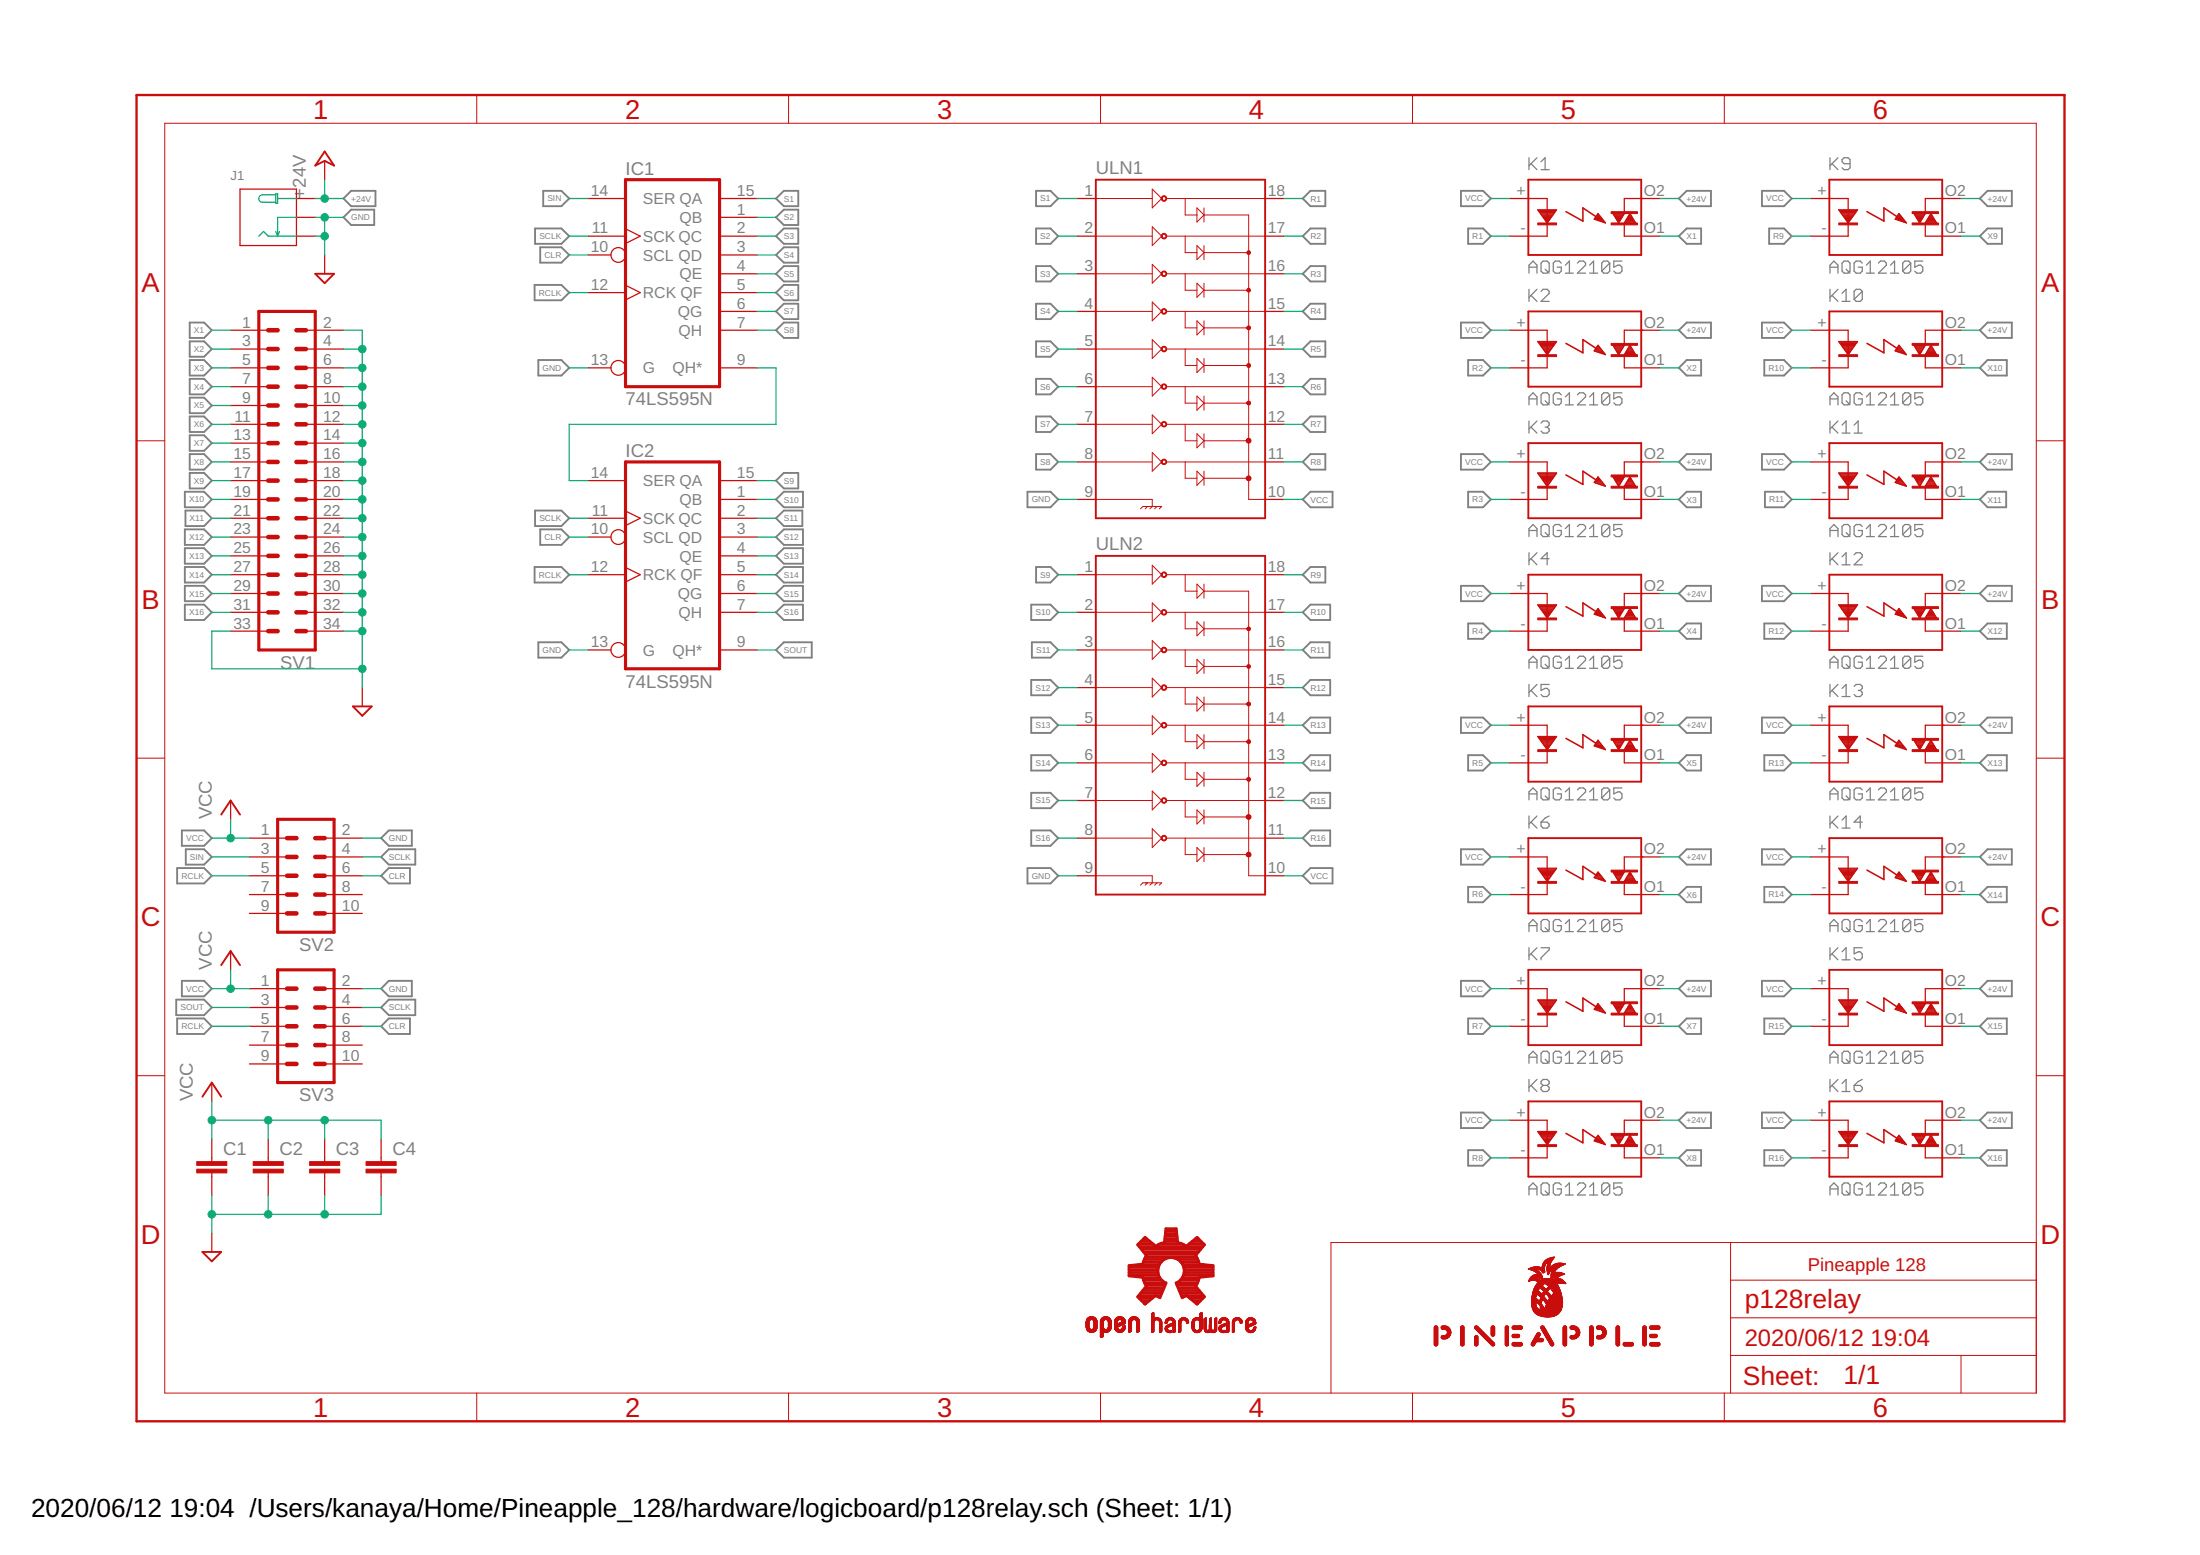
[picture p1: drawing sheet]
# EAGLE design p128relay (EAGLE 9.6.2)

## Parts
C1  C-EU025-024X044  [C025-024X044]
C2  C-EU025-024X044  [C025-024X044]
C3  C-EU025-024X044  [C025-024X044]
C4  C-EU025-024X044  [C025-024X044]
IC1  74LS595N  [DIL16]
IC2  74LS595N  [DIL16]
J1  JACK-DC-005'DC-005'  [3P-L14.2*W11.0*H9.0MM]
K1  AQG12105  [AQG]
K2  AQG12105  [AQG]
K3  AQG12105  [AQG]
K4  AQG12105  [AQG]
K5  AQG12105  [AQG]
K6  AQG12105  [AQG]
K7  AQG12105  [AQG]
K8  AQG12105  [AQG]
K9  AQG12105  [AQG]
K10  AQG12105  [AQG]
K11  AQG12105  [AQG]
K12  AQG12105  [AQG]
K13  AQG12105  [AQG]
K14  AQG12105  [AQG]
K15  AQG12105  [AQG]
K16  AQG12105  [AQG]
LOGO1  OSHW-LOGOS-COPPER  [OSHW-LOGO-S_COPPER]
SV1  ML34L  [ML34L]
SV2  ML10L  [ML10L]
SV3  ML10L  [ML10L]
U$1  PINEAPPLE450_SILK  [PINEAPPLE450_SILK]
ULN1  ULN2803DIP  [DIL18]
ULN2  ULN2803DIP  [DIL18]

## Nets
+24V [power]: J1.+ K1.O2(DS1) K2.O2(DS1) K3.O2(DS1) K4.O2(DS1) K5.O2(DS1) K6.O2(DS1) K7.O2(DS1) K8.O2(DS1) K9.O2(DS1) K10.O2(DS1) K11.O2(DS1) K12.O2(DS1) K13.O2(DS1) K14.O2(DS1) K15.O2(DS1) K16.O2(DS1)
CLR: IC1.10(SCL) IC2.10(SCL) SV2.6 SV3.6
GND [gnd]: C1.2 C2.2 C3.2 C4.2 IC1.13(G) IC2.13(G) J1.-1(-) J1.-2(CDN) SV1.2 SV1.4 SV1.6 SV1.8 SV1.10 SV1.12 SV1.14 SV1.16 SV1.18 SV1.20 SV1.22 SV1.24 SV1.26 SV1.28 SV1.30 SV1.32 SV1.33 SV1.34 SV2.2 SV3.2 ULN1.9 ULN2.9
N$9: IC1.9(QH*) IC2.14(SER)
R1: K1.-(K) ULN1.18
R2: K2.-(K) ULN1.17
R3: K3.-(K) ULN1.16
R4: K4.-(K) ULN1.15
R5: K5.-(K) ULN1.14
R6: K6.-(K) ULN1.13
R7: K7.-(K) ULN1.12
R8: K8.-(K) ULN1.11
R9: K9.-(K) ULN2.18
R10: K10.-(K) ULN2.17
R11: K11.-(K) ULN2.16
R12: K12.-(K) ULN2.15
R13: K13.-(K) ULN2.14
R14: K14.-(K) ULN2.13
R15: K15.-(K) ULN2.12
R16: K16.-(K) ULN2.11
RCLK: IC1.12(RCK) IC2.12(RCK) SV2.5 SV3.5
S1: IC1.15(QA) ULN1.1
S2: IC1.1(QB) ULN1.2
S3: IC1.2(QC) ULN1.3
S4: IC1.3(QD) ULN1.4
S5: IC1.4(QE) ULN1.5
S6: IC1.5(QF) ULN1.6
S7: IC1.6(QG) ULN1.7
S8: IC1.7(QH) ULN1.8
S9: IC2.15(QA) ULN2.1
S10: IC2.1(QB) ULN2.2
S11: IC2.2(QC) ULN2.3
S12: IC2.3(QD) ULN2.4
S13: IC2.4(QE) ULN2.5
S14: IC2.5(QF) ULN2.6
S15: IC2.6(QG) ULN2.7
S16: IC2.7(QH) ULN2.8
SCLK: IC1.11(SCK) IC2.11(SCK) SV2.4 SV3.4
SIN: IC1.14(SER) SV2.3
SOUT: IC2.9(QH*) SV3.3
VCC: C1.1 C2.1 C3.1 C4.1 K1.+(A) K2.+(A) K3.+(A) K4.+(A) K5.+(A) K6.+(A) K7.+(A) K8.+(A) K9.+(A) K10.+(A) K11.+(A) K12.+(A) K13.+(A) K14.+(A) K15.+(A) K16.+(A) SV2.1 SV3.1 ULN1.10 ULN2.10
X1: K1.O1(DS2) SV1.1
X2: K2.O1(DS2) SV1.3
X3: K3.O1(DS2) SV1.5
X4: K4.O1(DS2) SV1.7
X5: K5.O1(DS2) SV1.9
X6: K6.O1(DS2) SV1.11
X7: K7.O1(DS2) SV1.13
X8: K8.O1(DS2) SV1.15
X9: K9.O1(DS2) SV1.17
X10: K10.O1(DS2) SV1.19
X11: K11.O1(DS2) SV1.21
X12: K12.O1(DS2) SV1.23
X13: K13.O1(DS2) SV1.25
X14: K14.O1(DS2) SV1.27
X15: K15.O1(DS2) SV1.29
X16: K16.O1(DS2) SV1.31
Unconnected: SV2.7 SV2.8 SV2.9 SV2.10 SV3.7 SV3.8 SV3.9 SV3.10

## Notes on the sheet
- Pineapple 128

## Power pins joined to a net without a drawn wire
GND: IC1.8(GND) IC2.8(GND)
VCC: IC1.16(VCC) IC2.16(VCC)

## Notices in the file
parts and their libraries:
SparkFun-Aesthetics: Licensing: Creative Commons ShareAlike 4.0 International - https://creativecommons.org/licenses/by-sa/4.0
